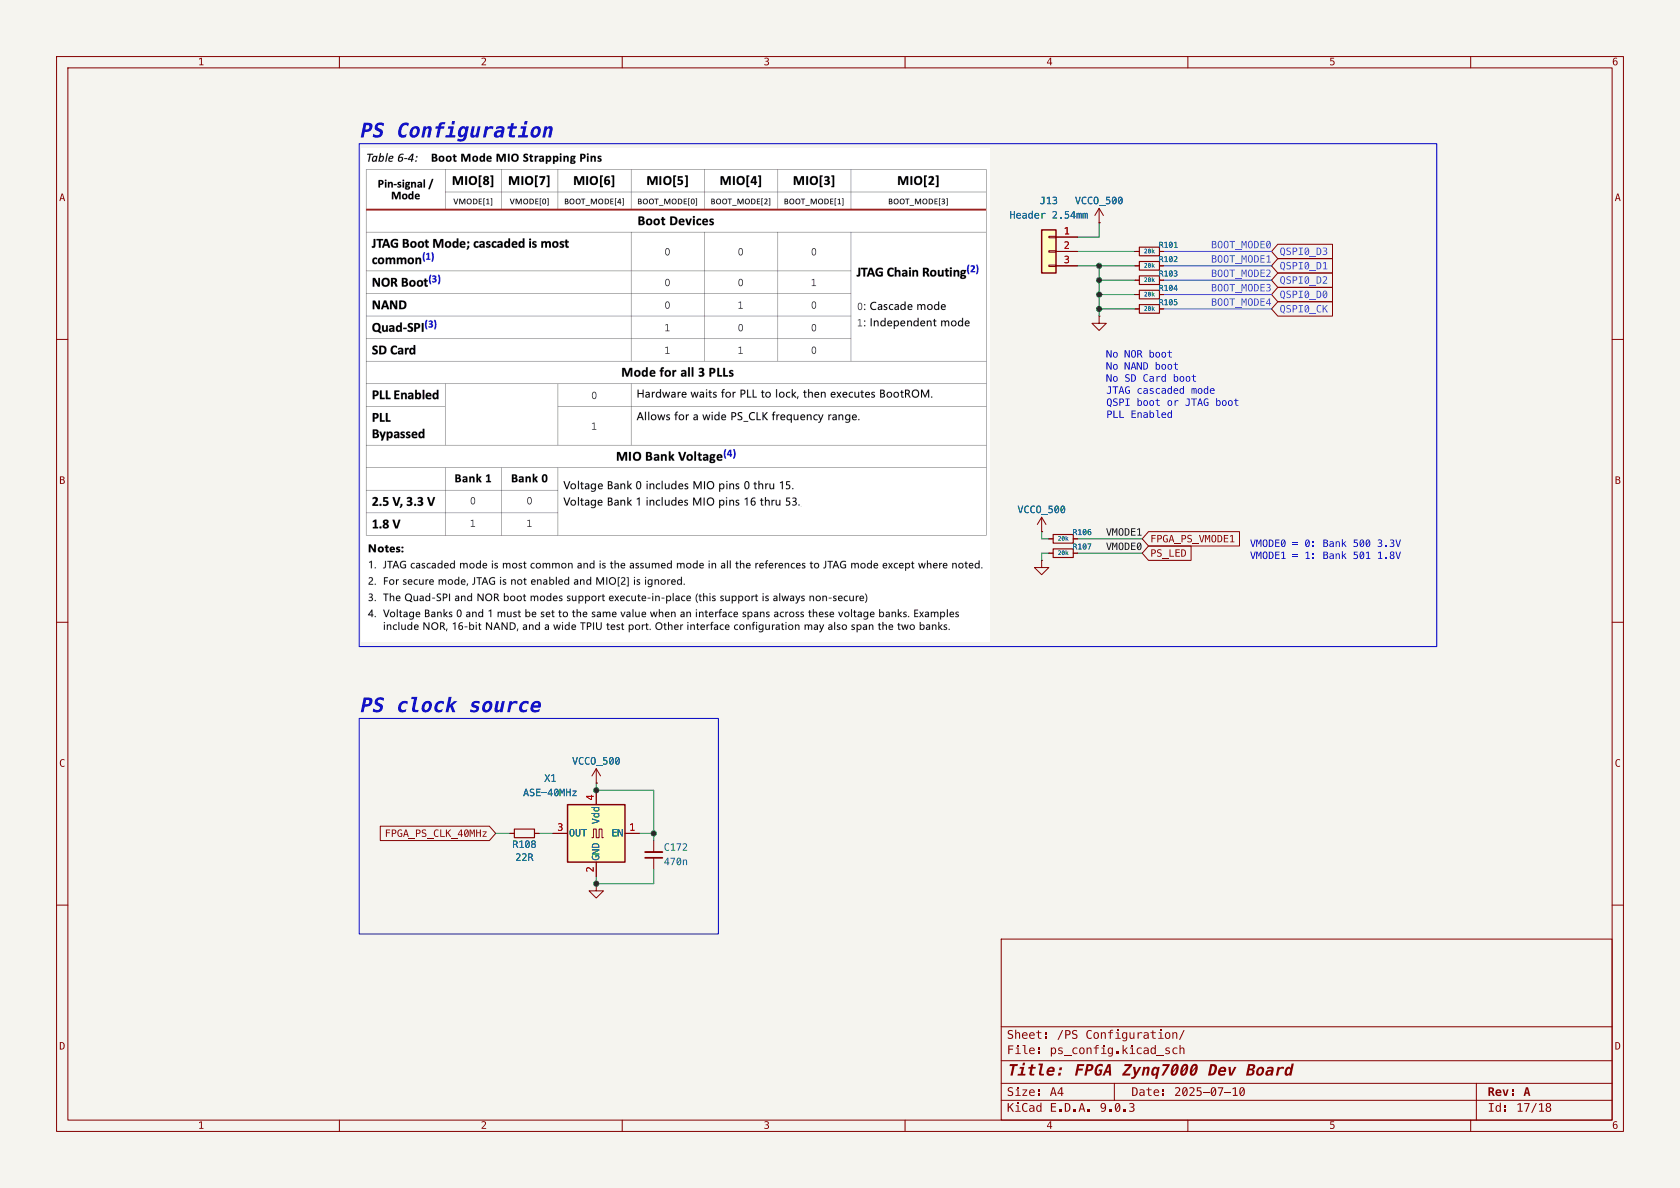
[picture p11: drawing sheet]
(kicad_sch
 (version 20250114)
 (generator "eeschema")
 (generator_version "9.0")
 (paper "A4")
 (title_block
  (title "FPGA Zynq7000 Dev Board")
  (date "2025-07-10")
  (rev "A"))
 (lib_symbols
  (symbol "Connector_Generic:Conn_01x03"
   (pin_names
    (offset 1.016) (hide yes)) (exclude_from_sim no) (in_bom yes) (on_board yes)
   (property "Reference" "J" (at 0 5.08 0) (effects (font (size 1.27 1.27))))
   (property "Value" "Conn_01x03" (at 0 -5.08 0) (effects (font (size 1.27 1.27))))
   (property "Footprint" "" (at 0 0 0) (effects (font (size 1.27 1.27)) (hide yes)))
   (property "Datasheet" "~" (at 0 0 0) (effects (font (size 1.27 1.27)) (hide yes)))
   (property "Description" "Generic connector, single row, 01x03, script generated (kicad-library-utils/schlib/autogen/connector/)" (at 0 0 0) (effects (font (size 1.27 1.27)) (hide yes)))
   (symbol "Conn_01x03_1_1"
    (rectangle (start -1.27 3.81) (end 1.27 -3.81) (stroke (width 0.254) (type default)) (fill (type background)))
    (rectangle (start -1.27 2.667) (end 0 2.413) (stroke (width 0.1524) (type default)) (fill (type none)))
    (rectangle (start -1.27 0.127) (end 0 -0.127) (stroke (width 0.1524) (type default)) (fill (type none)))
    (rectangle (start -1.27 -2.413) (end 0 -2.667) (stroke (width 0.1524) (type default)) (fill (type none)))
    (pin passive line (at -5.08 2.54 0) (length 3.81) (name "Pin_1" (effects (font (size 1.27 1.27)))) (number "1" (effects (font (size 1.27 1.27)))))
    (pin passive line (at -5.08 0 0) (length 3.81) (name "Pin_2" (effects (font (size 1.27 1.27)))) (number "2" (effects (font (size 1.27 1.27)))))
    (pin passive line (at -5.08 -2.54 0) (length 3.81) (name "Pin_3" (effects (font (size 1.27 1.27)))) (number "3" (effects (font (size 1.27 1.27))))))
   (embedded_fonts no))
  (symbol "Device:C_Small"
   (pin_numbers (hide yes))
   (pin_names
    (offset 0.254) (hide yes)) (exclude_from_sim no) (in_bom yes) (on_board yes)
   (property "Reference" "C" (at 0.254 1.778 0) (effects (font (size 1.27 1.27)) (justify left)))
   (property "Value" "C_Small" (at 0.254 -2.032 0) (effects (font (size 1.27 1.27)) (justify left)))
   (property "Footprint" "" (at 0 0 0) (effects (font (size 1.27 1.27)) (hide yes)))
   (property "Datasheet" "~" (at 0 0 0) (effects (font (size 1.27 1.27)) (hide yes)))
   (property "Description" "Unpolarized capacitor, small symbol" (at 0 0 0) (effects (font (size 1.27 1.27)) (hide yes)))
   (symbol "C_Small_0_1"
    (polyline (pts (xy -1.524 0.508) (xy 1.524 0.508)) (stroke (width 0.3048) (type default)) (fill (type none)))
    (polyline (pts (xy -1.524 -0.508) (xy 1.524 -0.508)) (stroke (width 0.3302) (type default)) (fill (type none))))
   (symbol "C_Small_1_1"
    (pin passive line (at 0 2.54 270) (length 2.032) (name "~" (effects (font (size 1.27 1.27)))) (number "1" (effects (font (size 1.27 1.27)))))
    (pin passive line (at 0 -2.54 90) (length 2.032) (name "~" (effects (font (size 1.27 1.27)))) (number "2" (effects (font (size 1.27 1.27))))))
   (embedded_fonts no))
  (symbol "Device:R_Small"
   (pin_numbers (hide yes))
   (pin_names
    (offset 0.254) (hide yes)) (exclude_from_sim no) (in_bom yes) (on_board yes)
   (property "Reference" "R" (at 0 0 90) (effects (font (size 1.016 1.016))))
   (property "Value" "R_Small" (at 1.778 0 90) (effects (font (size 1.27 1.27))))
   (property "Footprint" "" (at 0 0 0) (effects (font (size 1.27 1.27)) (hide yes)))
   (property "Datasheet" "~" (at 0 0 0) (effects (font (size 1.27 1.27)) (hide yes)))
   (property "Description" "Resistor, small symbol" (at 0 0 0) (effects (font (size 1.27 1.27)) (hide yes)))
   (symbol "R_Small_0_1"
    (rectangle (start -0.762 1.778) (end 0.762 -1.778) (stroke (width 0.2032) (type default)) (fill (type none))))
   (symbol "R_Small_1_1"
    (pin passive line (at 0 2.54 270) (length 0.762) (name "~" (effects (font (size 1.27 1.27)))) (number "1" (effects (font (size 1.27 1.27)))))
    (pin passive line (at 0 -2.54 90) (length 0.762) (name "~" (effects (font (size 1.27 1.27)))) (number "2" (effects (font (size 1.27 1.27))))))
   (embedded_fonts no))
  (symbol "Oscillator:ASE-xxxMHz"
   (pin_names
    (offset 0.254)) (exclude_from_sim no) (in_bom yes) (on_board yes)
   (property "Reference" "Y" (at -5.08 6.35 0) (effects (font (size 1.27 1.27)) (justify left)))
   (property "Value" "ASE-xxxMHz" (at 1.27 -6.35 0) (effects (font (size 1.27 1.27)) (justify left)))
   (property "Footprint" "Oscillator:Oscillator_SMD_Abracon_ASE-4Pin_3.2x2.5mm" (at 17.78 -8.89 0) (effects (font (size 1.27 1.27)) (hide yes)))
   (property "Datasheet" "http://www.abracon.com/Oscillators/ASV.pdf" (at -2.54 0 0) (effects (font (size 1.27 1.27)) (hide yes)))
   (property "Description" "3.3V CMOS SMD Crystal Clock Oscillator, Abracon" (at 0 0 0) (effects (font (size 1.27 1.27)) (hide yes)))
   (symbol "ASE-xxxMHz_0_1"
    (rectangle (start -5.08 5.08) (end 5.08 -5.08) (stroke (width 0.254) (type default)) (fill (type background)))
    (polyline (pts (xy -1.27 -0.762) (xy -1.016 -0.762) (xy -1.016 0.762) (xy -0.508 0.762) (xy -0.508 -0.762) (xy 0 -0.762) (xy 0 0.762) (xy 0.508 0.762) (xy 0.508 -0.762) (xy 0.762 -0.762)) (stroke (width 0) (type default)) (fill (type none))))
   (symbol "ASE-xxxMHz_1_1"
    (pin input line (at -7.62 0 0) (length 2.54) (name "EN" (effects (font (size 1.27 1.27)))) (number "1" (effects (font (size 1.27 1.27)))))
    (pin power_in line (at 0 7.62 270) (length 2.54) (name "Vdd" (effects (font (size 1.27 1.27)))) (number "4" (effects (font (size 1.27 1.27)))))
    (pin power_in line (at 0 -7.62 90) (length 2.54) (name "GND" (effects (font (size 1.27 1.27)))) (number "2" (effects (font (size 1.27 1.27)))))
    (pin output line (at 7.62 0 180) (length 2.54) (name "OUT" (effects (font (size 1.27 1.27)))) (number "3" (effects (font (size 1.27 1.27))))))
   (embedded_fonts no))
  (symbol "power:+3V3"
   (power)
   (pin_numbers (hide yes))
   (pin_names
    (offset 0) (hide yes)) (exclude_from_sim no) (in_bom yes) (on_board yes)
   (property "Reference" "#PWR" (at 0 -3.81 0) (effects (font (size 1.27 1.27)) (hide yes)))
   (property "Value" "+3V3" (at 0 3.556 0) (effects (font (size 1.27 1.27))))
   (property "Footprint" "" (at 0 0 0) (effects (font (size 1.27 1.27)) (hide yes)))
   (property "Datasheet" "" (at 0 0 0) (effects (font (size 1.27 1.27)) (hide yes)))
   (property "Description" "Power symbol creates a global label with name \"+3V3\"" (at 0 0 0) (effects (font (size 1.27 1.27)) (hide yes)))
   (symbol "+3V3_0_1"
    (polyline (pts (xy -0.762 1.27) (xy 0 2.54)) (stroke (width 0) (type default)) (fill (type none)))
    (polyline (pts (xy 0 2.54) (xy 0.762 1.27)) (stroke (width 0) (type default)) (fill (type none)))
    (polyline (pts (xy 0 0) (xy 0 2.54)) (stroke (width 0) (type default)) (fill (type none))))
   (symbol "+3V3_1_1"
    (pin power_in line (at 0 0 90) (length 0) (name "~" (effects (font (size 1.27 1.27)))) (number "1" (effects (font (size 1.27 1.27))))))
   (embedded_fonts no))
  (symbol "power:GND"
   (power)
   (pin_numbers (hide yes))
   (pin_names
    (offset 0) (hide yes)) (exclude_from_sim no) (in_bom yes) (on_board yes)
   (property "Reference" "#PWR" (at 0 -6.35 0) (effects (font (size 1.27 1.27)) (hide yes)))
   (property "Value" "GND" (at 0 -3.81 0) (effects (font (size 1.27 1.27))))
   (property "Footprint" "" (at 0 0 0) (effects (font (size 1.27 1.27)) (hide yes)))
   (property "Datasheet" "" (at 0 0 0) (effects (font (size 1.27 1.27)) (hide yes)))
   (property "Description" "Power symbol creates a global label with name \"GND\" , ground" (at 0 0 0) (effects (font (size 1.27 1.27)) (hide yes)))
   (symbol "GND_0_1"
    (polyline (pts (xy 0 0) (xy 0 -1.27) (xy 1.27 -1.27) (xy 0 -2.54) (xy -1.27 -1.27) (xy 0 -1.27)) (stroke (width 0) (type default)) (fill (type none))))
   (symbol "GND_1_1"
    (pin power_in line (at 0 0 270) (length 0) (name "~" (effects (font (size 1.27 1.27)))) (number "1" (effects (font (size 1.27 1.27))))))
   (embedded_fonts no)))
 (rectangle
  (start 63.5 127)
  (end 127 165.1)
  (stroke (width 0) (type default))
  (fill (type none)))
 (rectangle
  (start 63.5 25.4)
  (end 254 114.3)
  (stroke (width 0) (type default))
  (fill (type none)))
 (text "PS clock source"
  (exclude_from_sim no)
  (at 63.5 125.73 0)
  (effects (font (size 2.54 2.54) (thickness 0.254)
    (bold yes)
    (italic yes)) (justify left)))
 (text "VMODE0 = 0: Bank 500 3.3V\nVMODE1 = 1: Bank 501 1.8V"
  (exclude_from_sim no)
  (at 220.98 97.79 0)
  (effects (font (size 1.27 1.27)) (justify left)))
 (text "PS Configuration"
  (exclude_from_sim no)
  (at 63.5 24.13 0)
  (effects (font (size 2.54 2.54) (thickness 0.508)
    (bold yes)
    (italic yes)) (justify left)))
 (text "No NOR boot\nNo NAND boot\nNo SD Card boot\nJTAG cascaded mode\nQSPI boot or JTAG boot\nPLL Enabled"
  (exclude_from_sim no)
  (at 195.58 68.58 0)
  (effects (font (size 1.27 1.27)) (justify left)))
 (junction
  (at 105.41 139.7)
  (diameter 0)
  (color 0 0 0 0))
 (junction
  (at 194.31 46.99)
  (diameter 0)
  (color 0 0 0 0))
 (junction
  (at 194.31 54.61)
  (diameter 0)
  (color 0 0 0 0))
 (junction
  (at 194.31 49.53)
  (diameter 0)
  (color 0 0 0 0))
 (junction
  (at 194.31 52.07)
  (diameter 0)
  (color 0 0 0 0))
 (junction
  (at 115.57 147.32)
  (diameter 0)
  (color 0 0 0 0))
 (junction
  (at 105.41 156.21)
  (diameter 0)
  (color 0 0 0 0))
 (wire
  (pts (xy 224.79 49.53) (xy 205.74 49.53))
  (stroke (width 0) (type default)))
 (wire
  (pts (xy 115.57 147.32) (xy 115.57 148.59))
  (stroke (width 0) (type default)))
 (wire
  (pts (xy 87.63 147.32) (xy 90.17 147.32))
  (stroke (width 0) (type default)))
 (wire
  (pts (xy 115.57 153.67) (xy 115.57 156.21))
  (stroke (width 0) (type default)))
 (wire
  (pts (xy 224.79 46.99) (xy 205.74 46.99))
  (stroke (width 0) (type default)))
 (wire
  (pts (xy 190.5 44.45) (xy 200.66 44.45))
  (stroke (width 0) (type default)))
 (wire
  (pts (xy 113.03 147.32) (xy 115.57 147.32))
  (stroke (width 0) (type default)))
 (wire
  (pts (xy 105.41 138.43) (xy 105.41 139.7))
  (stroke (width 0) (type default)))
 (wire
  (pts (xy 97.79 147.32) (xy 95.25 147.32))
  (stroke (width 0) (type default)))
 (wire
  (pts (xy 201.93 97.79) (xy 190.5 97.79))
  (stroke (width 0) (type default)))
 (wire
  (pts (xy 194.31 39.37) (xy 194.31 41.91))
  (stroke (width 0) (type default)))
 (wire
  (pts (xy 194.31 49.53) (xy 194.31 46.99))
  (stroke (width 0) (type default)))
 (wire
  (pts (xy 194.31 52.07) (xy 194.31 49.53))
  (stroke (width 0) (type default)))
 (wire
  (pts (xy 184.15 99.06) (xy 184.15 97.79))
  (stroke (width 0) (type default)))
 (wire
  (pts (xy 224.79 54.61) (xy 205.74 54.61))
  (stroke (width 0) (type default)))
 (wire
  (pts (xy 115.57 139.7) (xy 105.41 139.7))
  (stroke (width 0) (type default)))
 (wire
  (pts (xy 115.57 139.7) (xy 115.57 147.32))
  (stroke (width 0) (type default)))
 (wire
  (pts (xy 194.31 46.99) (xy 200.66 46.99))
  (stroke (width 0) (type default)))
 (wire
  (pts (xy 194.31 52.07) (xy 200.66 52.07))
  (stroke (width 0) (type default)))
 (wire
  (pts (xy 190.5 46.99) (xy 194.31 46.99))
  (stroke (width 0) (type default)))
 (wire
  (pts (xy 115.57 156.21) (xy 105.41 156.21))
  (stroke (width 0) (type default)))
 (wire
  (pts (xy 194.31 41.91) (xy 190.5 41.91))
  (stroke (width 0) (type default)))
 (wire
  (pts (xy 105.41 154.94) (xy 105.41 156.21))
  (stroke (width 0) (type default)))
 (wire
  (pts (xy 184.15 93.98) (xy 184.15 95.25))
  (stroke (width 0) (type default)))
 (wire
  (pts (xy 224.79 44.45) (xy 205.74 44.45))
  (stroke (width 0) (type default)))
 (wire
  (pts (xy 194.31 49.53) (xy 200.66 49.53))
  (stroke (width 0) (type default)))
 (wire
  (pts (xy 194.31 55.88) (xy 194.31 54.61))
  (stroke (width 0) (type default)))
 (wire
  (pts (xy 201.93 95.25) (xy 190.5 95.25))
  (stroke (width 0) (type default)))
 (wire
  (pts (xy 184.15 97.79) (xy 185.42 97.79))
  (stroke (width 0) (type default)))
 (wire
  (pts (xy 224.79 52.07) (xy 205.74 52.07))
  (stroke (width 0) (type default)))
 (wire
  (pts (xy 194.31 54.61) (xy 194.31 52.07))
  (stroke (width 0) (type default)))
 (wire
  (pts (xy 194.31 54.61) (xy 200.66 54.61))
  (stroke (width 0) (type default)))
 (wire
  (pts (xy 184.15 95.25) (xy 185.42 95.25))
  (stroke (width 0) (type default)))
 (image
  (at 119.38 69.85)
  (scale 0.322841)
  (data))
 (label "VMODE0"
  (at 201.93 97.79 180)
  (effects (font (size 1.27 1.27)) (justify right bottom)))
 (label "BOOT_MODE3"
  (at 224.79 52.07 180)
  (effects (font (size 1.27 1.27)) (justify right bottom)))
 (label "BOOT_MODE1"
  (at 224.79 46.99 180)
  (effects (font (size 1.27 1.27)) (justify right bottom)))
 (label "BOOT_MODE0"
  (at 224.79 44.45 180)
  (effects (font (size 1.27 1.27)) (justify right bottom)))
 (label "BOOT_MODE2"
  (at 224.79 49.53 180)
  (effects (font (size 1.27 1.27)) (justify right bottom)))
 (label "BOOT_MODE4"
  (at 224.79 54.61 180)
  (effects (font (size 1.27 1.27)) (justify right bottom)))
 (label "VMODE1"
  (at 201.93 95.25 180)
  (effects (font (size 1.27 1.27)) (justify right bottom)))
 (global_label "QSPI0_D1"
  (shape input)
  (at 224.79 46.99 0)
  (fields_autoplaced yes)
  (effects (font (size 1.27 1.27)) (justify left))
  (property "Intersheetrefs" "${INTERSHEET_REFS}" (at 236.109 46.99 0) (effects (font (size 1.27 1.27)) (justify left))))
 (global_label "PS_LED"
  (shape input)
  (at 201.93 97.79 0)
  (fields_autoplaced yes)
  (effects (font (size 1.27 1.27)) (justify left))
  (property "Intersheetrefs" "${INTERSHEET_REFS}" (at 211.1099 97.79 0) (effects (font (size 1.27 1.27)) (justify left))))
 (global_label "QSPI0_D2"
  (shape input)
  (at 224.79 49.53 0)
  (fields_autoplaced yes)
  (effects (font (size 1.27 1.27)) (justify left))
  (property "Intersheetrefs" "${INTERSHEET_REFS}" (at 236.109 49.53 0) (effects (font (size 1.27 1.27)) (justify left))))
 (global_label "QSPI0_D0"
  (shape input)
  (at 224.79 52.07 0)
  (fields_autoplaced yes)
  (effects (font (size 1.27 1.27)) (justify left))
  (property "Intersheetrefs" "${INTERSHEET_REFS}" (at 236.109 52.07 0) (effects (font (size 1.27 1.27)) (justify left))))
 (global_label "FPGA_PS_VMODE1"
  (shape input)
  (at 201.93 95.25 0)
  (fields_autoplaced yes)
  (effects (font (size 1.27 1.27)) (justify left))
  (property "Intersheetrefs" "${INTERSHEET_REFS}" (at 219.6662 95.25 0) (effects (font (size 1.27 1.27)) (justify left))))
 (global_label "QSPI0_D3"
  (shape input)
  (at 224.79 44.45 0)
  (fields_autoplaced yes)
  (effects (font (size 1.27 1.27)) (justify left))
  (property "Intersheetrefs" "${INTERSHEET_REFS}" (at 236.109 44.45 0) (effects (font (size 1.27 1.27)) (justify left))))
 (global_label "QSPI0_CK"
  (shape input)
  (at 224.79 54.61 0)
  (fields_autoplaced yes)
  (effects (font (size 1.27 1.27)) (justify left))
  (property "Intersheetrefs" "${INTERSHEET_REFS}" (at 236.109 54.61 0) (effects (font (size 1.27 1.27)) (justify left))))
 (global_label "FPGA_PS_CLK_40MHz"
  (shape input)
  (at 87.63 147.32 180)
  (fields_autoplaced yes)
  (effects (font (size 1.27 1.27) (thickness 0.1588)) (justify right))
  (property "Intersheetrefs" "${INTERSHEET_REFS}" (at 66.6852 147.32 0) (effects (font (size 1.27 1.27)) (justify right))))
 (symbol
  (lib_id "Device:R_Small")
  (at 203.2 44.45 90)
  (unit 1)
  (exclude_from_sim no)
  (in_bom yes)
  (on_board yes)
  (dnp no)
  (property "Reference" "R101" (at 206.5548 43.3624 90) (effects (font (size 1.016 1.016))))
  (property "Value" "20k" (at 203.2 44.45 90) (effects (font (size 0.762 0.762))))
  (property "Footprint" "Resistor_SMD:R_0402_1005Metric" (at 203.2 44.45 0) (effects (font (size 1.27 1.27)) (hide yes)))
  (property "Datasheet" "~" (at 203.2 44.45 0) (effects (font (size 1.27 1.27)) (hide yes)))
  (property "Description" "Resistor, small symbol" (at 203.2 44.45 0) (effects (font (size 1.27 1.27)) (hide yes)))
  (pin "2")
  (pin "1"))
 (symbol
  (lib_id "Device:R_Small")
  (at 187.96 95.25 90)
  (unit 1)
  (exclude_from_sim no)
  (in_bom yes)
  (on_board yes)
  (dnp no)
  (property "Reference" "R106" (at 191.3148 94.1624 90) (effects (font (size 1.016 1.016))))
  (property "Value" "20k" (at 187.96 95.25 90) (effects (font (size 0.762 0.762))))
  (property "Footprint" "Resistor_SMD:R_0402_1005Metric" (at 187.96 95.25 0) (effects (font (size 1.27 1.27)) (hide yes)))
  (property "Datasheet" "~" (at 187.96 95.25 0) (effects (font (size 1.27 1.27)) (hide yes)))
  (property "Description" "Resistor, small symbol" (at 187.96 95.25 0) (effects (font (size 1.27 1.27)) (hide yes)))
  (pin "2")
  (pin "1"))
 (symbol
  (lib_id "Connector_Generic:Conn_01x03")
  (at 185.42 44.45 0)
  (mirror y)
  (unit 1)
  (exclude_from_sim no)
  (in_bom yes)
  (on_board yes)
  (dnp no)
  (fields_autoplaced yes)
  (property "Reference" "J13" (at 185.42 35.56 0) (effects (font (size 1.27 1.27))))
  (property "Value" "Header 2.54mm" (at 185.42 38.1 0) (effects (font (size 1.27 1.27))))
  (property "Footprint" "Connector_PinHeader_2.54mm:PinHeader_1x03_P2.54mm_Vertical" (at 185.42 44.45 0) (effects (font (size 1.27 1.27)) (hide yes)))
  (property "Datasheet" "~" (at 185.42 44.45 0) (effects (font (size 1.27 1.27)) (hide yes)))
  (property "Description" "Generic connector, single row, 01x03, script generated (kicad-library-utils/schlib/autogen/connector/)" (at 185.42 44.45 0) (effects (font (size 1.27 1.27)) (hide yes)))
  (pin "3")
  (pin "2")
  (pin "1"))
 (symbol
  (lib_id "power:+3V3")
  (at 184.15 93.98 0)
  (unit 1)
  (exclude_from_sim no)
  (in_bom yes)
  (on_board yes)
  (dnp no)
  (property "Reference" "#PWR0232" (at 184.15 97.79 0) (effects (font (size 1.27 1.27)) (hide yes)))
  (property "Value" "VCCO_500" (at 184.15 90.17 0) (effects (font (size 1.27 1.27))))
  (property "Footprint" "" (at 184.15 93.98 0) (effects (font (size 1.27 1.27)) (hide yes)))
  (property "Datasheet" "" (at 184.15 93.98 0) (effects (font (size 1.27 1.27)) (hide yes)))
  (property "Description" "Power symbol creates a global label with name \"+3V3\"" (at 184.15 93.98 0) (effects (font (size 1.27 1.27)) (hide yes)))
  (pin "1"))
 (symbol
  (lib_id "Device:R_Small")
  (at 203.2 54.61 90)
  (unit 1)
  (exclude_from_sim no)
  (in_bom yes)
  (on_board yes)
  (dnp no)
  (property "Reference" "R105" (at 206.5548 53.5224 90) (effects (font (size 1.016 1.016))))
  (property "Value" "20k" (at 203.2 54.61 90) (effects (font (size 0.762 0.762))))
  (property "Footprint" "Resistor_SMD:R_0402_1005Metric" (at 203.2 54.61 0) (effects (font (size 1.27 1.27)) (hide yes)))
  (property "Datasheet" "~" (at 203.2 54.61 0) (effects (font (size 1.27 1.27)) (hide yes)))
  (property "Description" "Resistor, small symbol" (at 203.2 54.61 0) (effects (font (size 1.27 1.27)) (hide yes)))
  (pin "2")
  (pin "1"))
 (symbol
  (lib_id "Device:R_Small")
  (at 187.96 97.79 90)
  (unit 1)
  (exclude_from_sim no)
  (in_bom yes)
  (on_board yes)
  (dnp no)
  (property "Reference" "R107" (at 191.3148 96.7024 90) (effects (font (size 1.016 1.016))))
  (property "Value" "20k" (at 187.96 97.79 90) (effects (font (size 0.762 0.762))))
  (property "Footprint" "Resistor_SMD:R_0402_1005Metric" (at 187.96 97.79 0) (effects (font (size 1.27 1.27)) (hide yes)))
  (property "Datasheet" "~" (at 187.96 97.79 0) (effects (font (size 1.27 1.27)) (hide yes)))
  (property "Description" "Resistor, small symbol" (at 187.96 97.79 0) (effects (font (size 1.27 1.27)) (hide yes)))
  (pin "2")
  (pin "1"))
 (symbol
  (lib_id "power:GND")
  (at 184.15 99.06 0)
  (unit 1)
  (exclude_from_sim no)
  (in_bom yes)
  (on_board yes)
  (dnp no)
  (fields_autoplaced yes)
  (property "Reference" "#PWR0233" (at 184.15 105.41 0) (effects (font (size 1.27 1.27)) (hide yes)))
  (property "Value" "GND" (at 184.15 104.14 0) (effects (font (size 1.27 1.27)) (hide yes)))
  (property "Footprint" "" (at 184.15 99.06 0) (effects (font (size 1.27 1.27)) (hide yes)))
  (property "Datasheet" "" (at 184.15 99.06 0) (effects (font (size 1.27 1.27)) (hide yes)))
  (property "Description" "Power symbol creates a global label with name \"GND\" , ground" (at 184.15 99.06 0) (effects (font (size 1.27 1.27)) (hide yes)))
  (pin "1"))
 (symbol
  (lib_id "Device:R_Small")
  (at 203.2 52.07 90)
  (unit 1)
  (exclude_from_sim no)
  (in_bom yes)
  (on_board yes)
  (dnp no)
  (property "Reference" "R104" (at 206.5548 50.9824 90) (effects (font (size 1.016 1.016))))
  (property "Value" "20k" (at 203.2 52.07 90) (effects (font (size 0.762 0.762))))
  (property "Footprint" "Resistor_SMD:R_0402_1005Metric" (at 203.2 52.07 0) (effects (font (size 1.27 1.27)) (hide yes)))
  (property "Datasheet" "~" (at 203.2 52.07 0) (effects (font (size 1.27 1.27)) (hide yes)))
  (property "Description" "Resistor, small symbol" (at 203.2 52.07 0) (effects (font (size 1.27 1.27)) (hide yes)))
  (pin "2")
  (pin "1"))
 (symbol
  (lib_id "power:+3V3")
  (at 105.41 138.43 0)
  (unit 1)
  (exclude_from_sim no)
  (in_bom yes)
  (on_board yes)
  (dnp no)
  (property "Reference" "#PWR0234" (at 105.41 142.24 0) (effects (font (size 1.27 1.27)) (hide yes)))
  (property "Value" "VCCO_500" (at 105.41 134.62 0) (effects (font (size 1.27 1.27))))
  (property "Footprint" "" (at 105.41 138.43 0) (effects (font (size 1.27 1.27)) (hide yes)))
  (property "Datasheet" "" (at 105.41 138.43 0) (effects (font (size 1.27 1.27)) (hide yes)))
  (property "Description" "Power symbol creates a global label with name \"+3V3\"" (at 105.41 138.43 0) (effects (font (size 1.27 1.27)) (hide yes)))
  (pin "1"))
 (symbol
  (lib_id "Oscillator:ASE-xxxMHz")
  (at 105.41 147.32 0)
  (mirror y)
  (unit 1)
  (exclude_from_sim no)
  (in_bom yes)
  (on_board yes)
  (dnp no)
  (property "Reference" "X1" (at 97.282 137.668 0) (effects (font (size 1.27 1.27))))
  (property "Value" "ASE-40MHz" (at 97.282 140.208 0) (effects (font (size 1.27 1.27))))
  (property "Footprint" "Oscillator:Oscillator_SMD_Abracon_ASE-4Pin_3.2x2.5mm" (at 87.63 156.21 0) (effects (font (size 1.27 1.27)) (hide yes)))
  (property "Datasheet" "http://www.abracon.com/Oscillators/ASV.pdf" (at 107.95 147.32 0) (effects (font (size 1.27 1.27)) (hide yes)))
  (property "Description" "3.3V CMOS SMD Crystal Clock Oscillator, Abracon" (at 105.41 147.32 0) (effects (font (size 1.27 1.27)) (hide yes)))
  (pin "4")
  (pin "3")
  (pin "2")
  (pin "1"))
 (symbol
  (lib_id "power:GND")
  (at 105.41 156.21 0)
  (mirror y)
  (unit 1)
  (exclude_from_sim no)
  (in_bom yes)
  (on_board yes)
  (dnp no)
  (fields_autoplaced yes)
  (property "Reference" "#PWR0235" (at 105.41 162.56 0) (effects (font (size 1.27 1.27)) (hide yes)))
  (property "Value" "GND" (at 105.41 161.29 0) (effects (font (size 1.27 1.27)) (hide yes)))
  (property "Footprint" "" (at 105.41 156.21 0) (effects (font (size 1.27 1.27)) (hide yes)))
  (property "Datasheet" "" (at 105.41 156.21 0) (effects (font (size 1.27 1.27)) (hide yes)))
  (property "Description" "Power symbol creates a global label with name \"GND\" , ground" (at 105.41 156.21 0) (effects (font (size 1.27 1.27)) (hide yes)))
  (pin "1"))
 (symbol
  (lib_id "power:GND")
  (at 194.31 55.88 0)
  (unit 1)
  (exclude_from_sim no)
  (in_bom yes)
  (on_board yes)
  (dnp no)
  (fields_autoplaced yes)
  (property "Reference" "#PWR0231" (at 194.31 62.23 0) (effects (font (size 1.27 1.27)) (hide yes)))
  (property "Value" "GND" (at 194.31 60.96 0) (effects (font (size 1.27 1.27)) (hide yes)))
  (property "Footprint" "" (at 194.31 55.88 0) (effects (font (size 1.27 1.27)) (hide yes)))
  (property "Datasheet" "" (at 194.31 55.88 0) (effects (font (size 1.27 1.27)) (hide yes)))
  (property "Description" "Power symbol creates a global label with name \"GND\" , ground" (at 194.31 55.88 0) (effects (font (size 1.27 1.27)) (hide yes)))
  (pin "1"))
 (symbol
  (lib_id "Device:R_Small")
  (at 92.71 147.32 90)
  (mirror x)
  (unit 1)
  (exclude_from_sim no)
  (in_bom yes)
  (on_board yes)
  (dnp no)
  (property "Reference" "R108" (at 92.71 149.352 90) (effects (font (size 1.27 1.27))))
  (property "Value" "22R" (at 92.71 151.638 90) (effects (font (size 1.27 1.27))))
  (property "Footprint" "Resistor_SMD:R_0402_1005Metric" (at 92.71 147.32 0) (effects (font (size 1.27 1.27)) (hide yes)))
  (property "Datasheet" "~" (at 92.71 147.32 0) (effects (font (size 1.27 1.27)) (hide yes)))
  (property "Description" "Resistor, small symbol" (at 92.71 147.32 0) (effects (font (size 1.27 1.27)) (hide yes)))
  (pin "1")
  (pin "2"))
 (symbol
  (lib_id "power:+3V3")
  (at 194.31 39.37 0)
  (unit 1)
  (exclude_from_sim no)
  (in_bom yes)
  (on_board yes)
  (dnp no)
  (property "Reference" "#PWR0230" (at 194.31 43.18 0) (effects (font (size 1.27 1.27)) (hide yes)))
  (property "Value" "VCCO_500" (at 194.31 35.56 0) (effects (font (size 1.27 1.27))))
  (property "Footprint" "" (at 194.31 39.37 0) (effects (font (size 1.27 1.27)) (hide yes)))
  (property "Datasheet" "" (at 194.31 39.37 0) (effects (font (size 1.27 1.27)) (hide yes)))
  (property "Description" "Power symbol creates a global label with name \"+3V3\"" (at 194.31 39.37 0) (effects (font (size 1.27 1.27)) (hide yes)))
  (pin "1"))
 (symbol
  (lib_id "Device:R_Small")
  (at 203.2 46.99 90)
  (unit 1)
  (exclude_from_sim no)
  (in_bom yes)
  (on_board yes)
  (dnp no)
  (property "Reference" "R102" (at 206.5548 45.9024 90) (effects (font (size 1.016 1.016))))
  (property "Value" "20k" (at 203.2 46.99 90) (effects (font (size 0.762 0.762))))
  (property "Footprint" "Resistor_SMD:R_0402_1005Metric" (at 203.2 46.99 0) (effects (font (size 1.27 1.27)) (hide yes)))
  (property "Datasheet" "~" (at 203.2 46.99 0) (effects (font (size 1.27 1.27)) (hide yes)))
  (property "Description" "Resistor, small symbol" (at 203.2 46.99 0) (effects (font (size 1.27 1.27)) (hide yes)))
  (pin "2")
  (pin "1"))
 (symbol
  (lib_id "Device:R_Small")
  (at 203.2 49.53 90)
  (unit 1)
  (exclude_from_sim no)
  (in_bom yes)
  (on_board yes)
  (dnp no)
  (property "Reference" "R103" (at 206.5548 48.4424 90) (effects (font (size 1.016 1.016))))
  (property "Value" "20k" (at 203.2 49.53 90) (effects (font (size 0.762 0.762))))
  (property "Footprint" "Resistor_SMD:R_0402_1005Metric" (at 203.2 49.53 0) (effects (font (size 1.27 1.27)) (hide yes)))
  (property "Datasheet" "~" (at 203.2 49.53 0) (effects (font (size 1.27 1.27)) (hide yes)))
  (property "Description" "Resistor, small symbol" (at 203.2 49.53 0) (effects (font (size 1.27 1.27)) (hide yes)))
  (pin "2")
  (pin "1"))
 (symbol
  (lib_id "Device:C_Small")
  (at 115.57 151.13 180)
  (unit 1)
  (exclude_from_sim no)
  (in_bom yes)
  (on_board yes)
  (dnp no)
  (property "Reference" "C172" (at 117.348 149.86 0) (effects (font (size 1.27 1.27)) (justify right)))
  (property "Value" "470n" (at 117.348 152.4 0) (effects (font (size 1.27 1.27)) (justify right)))
  (property "Footprint" "Capacitor_SMD:C_0402_1005Metric" (at 115.57 151.13 0) (effects (font (size 1.27 1.27)) (hide yes)))
  (property "Datasheet" "~" (at 115.57 151.13 0) (effects (font (size 1.27 1.27)) (hide yes)))
  (property "Description" "Unpolarized capacitor, small symbol" (at 115.57 151.13 0) (effects (font (size 1.27 1.27)) (hide yes)))
  (pin "1")
  (pin "2")))
